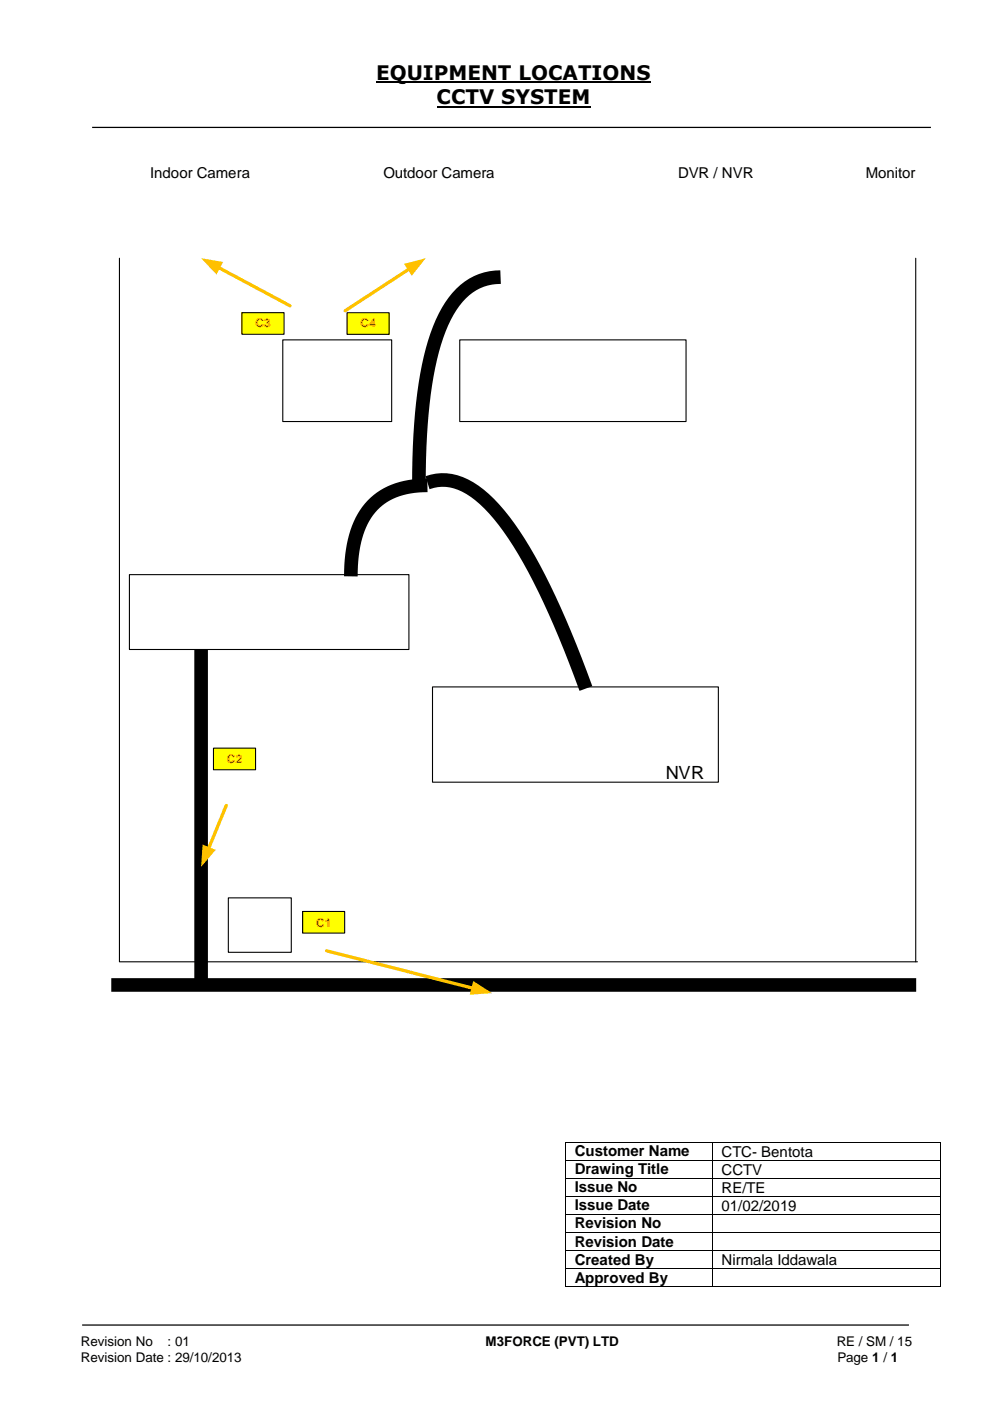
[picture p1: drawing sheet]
<svg xmlns="http://www.w3.org/2000/svg" width="210mm" height="297mm" viewBox="0 0 210 297" stroke-linecap="round" stroke-linejoin="round" font-family="sans-serif">
<path d="M79.7 17.4h58.2M92.6 22.6h32.6" fill="none" stroke="#000" stroke-width=".42"/>
<path d="M19.5 27h177.8M17.4 280.8h175.3" fill="none" stroke="#000" stroke-width=".26"/>
<path d="M25.3 54.7v149.1h169.2" fill="none" stroke="#000" stroke-width=".23"/>
<path d="M27.4 121.8h59.3v15.9h-59.3z" fill-rule="evenodd" fill="#fff"/>
<path d="M27.4 121.8h59.3v15.9h-59.3z" fill="none" stroke="#000" stroke-width=".23"/>
<path d="M48.4 190.3h13.3v11.5h-13.3z" fill-rule="evenodd" fill="#fff"/>
<path d="M48.4 190.3h13.3v11.5h-13.3z" fill="none" stroke="#000" stroke-width=".23"/>
<path d="M91.7 145.6h60.6v20.2h-60.6z" fill-rule="evenodd" fill="#fff"/>
<path d="M91.7 145.6h60.6v20.2h-60.6z" fill="none" stroke="#000" stroke-width=".23"/>
<path d="M96.7 61.2a12.9 12.9 0 0 1 9.3-3.9l.2 2.9-2 .1h.1l-1.8 .5 .1-.1-1.7 .9 .1-.1-1.6 1.1 .1-.1-1.5 1.5 .1-.1-1.4 1.8-1.1 2.1-1.1 2.5-1 2.7-.9 3.2-1.3 7.4-.8 8.8-.3 10.3-2.8-.1a116.6 116.6 0 0 1 2.9-28.8 27.8 27.8 0 0 1 6.4-12.6zM90.2 100.9a11.9 11.9 0 0 1 11.2 2 42.1 42.1 0 0 1 10.9 13 178.6 178.6 0 0 1 13.2 29.5l-2.7 1-4.4-11.4-4.3-9.7-4.3-7.9-2.1-3.3-2-2.9-2.1-2.4-1.9-2-2-1.5-1.8-1.1h.1l-1.9-.7h.1l-1.8-.3h.1l-1.8 .1 .2-.1-1.9 .5zM77.9 106.1a16.6 16.6 0 0 1 12.7-4.7v2.9l-3.5 .3-3.1 .8-2.4 1.3-2 1.9-1.7 2.5-1.1 3-.8 3.7-.2 4.4-2.9-.1a24.7 24.7 0 0 1 3.9-14.7zM23.6 207.3h170.6v2.9h-170.6zM41.2 137.7h2.9v69.9h-2.9z" fill="#000"/>
<path d="M97.5 72h47.9v17.3h-47.9z" fill-rule="evenodd" fill="#fff"/>
<path d="M97.5 72h47.9v17.3h-47.9z" fill="none" stroke="#000" stroke-width=".23"/>
<path d="M59.9 72h23.1v17.3h-23.1z" fill-rule="evenodd" fill="#fff"/>
<path d="M59.9 72h23.1v17.3h-23.1z" fill="none" stroke="#000" stroke-width=".23"/>
<path d="M69.2 201.5l31.1 8" fill="none" stroke="#ffc000" stroke-width=".69"/>
<path d="M100.3 207.9l4 2.6-4.7 .3z" fill="#ffc000"/>
<path d="M48 170.7l-3.8 9.2" fill="none" stroke="#ffc000" stroke-width=".69"/>
<path d="M42.9 179l2.8 1.1-3.1 3.6z" fill="#ffc000"/>
<path d="M86.8 57l-13.6 8.9" fill="none" stroke="#ffc000" stroke-width=".69"/>
<path d="M85.6 55.9l4.6-1.2-2.9 3.7z" fill="#ffc000"/>
<path d="M46.3 56.7l15.2 8.1" fill="none" stroke="#ffc000" stroke-width=".69"/>
<path d="M42.6 54.7l4.7 .8-1.4 2.7z" fill="#ffc000"/>
<path d="M64.1 193.2h9v4.6h-9z" fill-rule="evenodd" fill="#ff0"/>
<path d="M64.1 193.2h9v4.6h-9z" fill="none" stroke="#000" stroke-width=".23"/>
<path d="M45.3 158.6h8.9v4.5h-8.9z" fill-rule="evenodd" fill="#ff0"/>
<path d="M45.3 158.6h8.9v4.5h-8.9z" fill="none" stroke="#000" stroke-width=".23"/>
<path d="M51.3 66.3h8.9v4.5h-8.9z" fill-rule="evenodd" fill="#ff0"/>
<path d="M51.3 66.3h8.9v4.5h-8.9z" fill="none" stroke="#000" stroke-width=".23"/>
<path d="M73.6 66.3h8.9v4.6h-8.9z" fill-rule="evenodd" fill="#ff0"/>
<path d="M194.1 54.7v149.1M73.6 66.3h8.9v4.6h-8.9z" fill="none" stroke="#000" stroke-width=".23"/>
<g fill="#000">
<path d="M119.8 242h.2v.1h-.2z" fill-rule="evenodd"/>
<path d="M119.8 242h.2v.1h-.2z" fill-rule="evenodd"/>
<path d="M119.8 245.8h.2v.2h-.2z" fill-rule="evenodd"/>
<path d="M119.8 249.6h.2v.2h-.2z" fill-rule="evenodd"/>
<path d="M119.8 253.5h.2v.2h-.2z" fill-rule="evenodd"/>
<path d="M119.8 257.3h.2v.2h-.2z" fill-rule="evenodd"/>
<path d="M151 242h.1v.1h-.1z" fill-rule="evenodd"/>
<path d="M151 245.8h.1v.2h-.1z" fill-rule="evenodd"/>
<path d="M151 249.6h.1v.2h-.1z" fill-rule="evenodd"/>
<path d="M151 253.5h.1v.2h-.1z" fill-rule="evenodd"/>
<path d="M151 257.3h.1v.2h-.1z" fill-rule="evenodd"/>
<path d="M199.2 242h.2v.1h-.2z" fill-rule="evenodd"/>
<path d="M199.2 242h.2v.1h-.2z" fill-rule="evenodd"/>
<path d="M199.2 245.8h.2v.2h-.2z" fill-rule="evenodd"/>
<path d="M199.2 249.6h.2v.2h-.2z" fill-rule="evenodd"/>
<path d="M199.2 253.5h.2v.2h-.2z" fill-rule="evenodd"/>
<path d="M199.2 257.3h.2v.2h-.2z" fill-rule="evenodd"/>
<path d="M119.8 261.1h.2v.2h-.2z" fill-rule="evenodd"/>
<path d="M119.8 265h.2v.1h-.2z" fill-rule="evenodd"/>
<path d="M119.8 268.8h.2v.1h-.2z" fill-rule="evenodd"/>
<path d="M119.8 272.6h.2v.2h-.2z" fill-rule="evenodd"/>
<path d="M119.8 272.6h.2v.2h-.2z" fill-rule="evenodd"/>
<path d="M151 261.1h.1v.2h-.1z" fill-rule="evenodd"/>
<path d="M151 265h.1v.1h-.1z" fill-rule="evenodd"/>
<path d="M151 268.8h.1v.1h-.1z" fill-rule="evenodd"/>
<path d="M151 272.6h.1v.2h-.1z" fill-rule="evenodd"/>
<path d="M199.2 261.1h.2v.2h-.2z" fill-rule="evenodd"/>
<path d="M199.2 265h.2v.1h-.2z" fill-rule="evenodd"/>
<path d="M199.2 268.8h.2v.1h-.2z" fill-rule="evenodd"/>
<path d="M199.2 272.6h.2v.2h-.2z" fill-rule="evenodd"/>
<path d="M199.2 272.6h.2v.2h-.2z" fill-rule="evenodd"/>
</g>
<g fill="none" stroke="#000" stroke-width=".21">
<path d="M119.9 242.1v3.7M119.9 246v3.6M119.9 249.8v3.7M119.9 253.7v3.6M119.9 257.5v3.6M120 242.1h31M120 245.9h31M120 249.7h31M120 253.6h31M120 257.4h31M151 242.1v3.7M151 246v3.6"/>
<path d="M151 249.8v3.7M151 253.7v3.6M151 257.5v3.6M151.1 242.1h48.1M151.1 245.9h48.1M151.1 249.7h48.1M151.1 253.6h48.1M151.1 257.4h48.1M199.3 242.1v3.7M199.3 246v3.6M199.3 249.8v3.7M199.3 253.7v3.6"/>
<path d="M199.3 257.5v3.6M119.9 261.3v3.7M119.9 265.1v3.7M119.9 268.9v3.7M120 261.2h31M120 265h31M120 268.9h31M120 272.7h31M151 261.3v3.7M151 265.1v3.7M151 268.9v3.7M151.1 261.2h48.1"/>
<path d="M151.1 265h48.1M151.1 268.9h48.1M151.1 272.7h48.1M199.3 261.3v3.7M199.3 265.1v3.7M199.3 268.9v3.7"/>
</g>
<g font-size="4.2">
<text x="79.7" y="16.9">EQUIPMENT LOCATIONS</text>
<text x="92.6" y="22.1">CCTV SYSTEM</text>
</g>
<text font-size="3.9" x="141.1" y="165">NVR</text>
<g font-size="3.2">
<text x="31.8" y="37.7">Indoor Camera</text>
<text x="81.3" y="37.7">Outdoor Camera</text>
<text x="143.7" y="37.7">DVR / NVR</text>
<text x="183.6" y="37.7">Monitor</text>
<text x="121.8" y="245.1">Customer Name</text>
<text x="152.9" y="245.1">CTC- Bentota</text>
<text x="121.8" y="248.9">Drawing Title</text>
<text x="152.9" y="249">CCTV</text>
<text x="121.8" y="252.7">Issue No</text>
<text x="121.8" y="256.5">Issue Date</text>
<text x="152.9" y="252.8">RE/TE</text>
<text x="152.9" y="256.6">01/02/2019</text>
<text x="121.8" y="260.3">Revision No</text>
<text x="121.8" y="264.2">Revision Date</text>
<text x="121.8" y="268">Created By</text>
<text x="152.9" y="268.1">Nirmala Iddawala</text>
<text x="121.8" y="271.9">Approved By</text>
</g>
<g font-size="2.8">
<text x="17.1" y="285.4">Revision No</text>
<text x="35.5" y="285.4">: 01</text>
<text x="102.9" y="285.4">M3FORCE (PVT) LTD</text>
<text x="177.4" y="285.4">RE / SM / 15</text>
<text x="17.1" y="288.6">Revision Date : 29/10/2013</text>
<text x="177.5" y="288.6">Page 1 / 1</text>
</g>
<g font-size="2.5" fill="#f00">
<text x="54.1" y="69.3">C3</text>
<text x="76.4" y="69.4">C4</text>
<text x="48.1" y="161.8">C2</text>
<text x="67" y="196.4">C1</text>
</g>
</svg>
